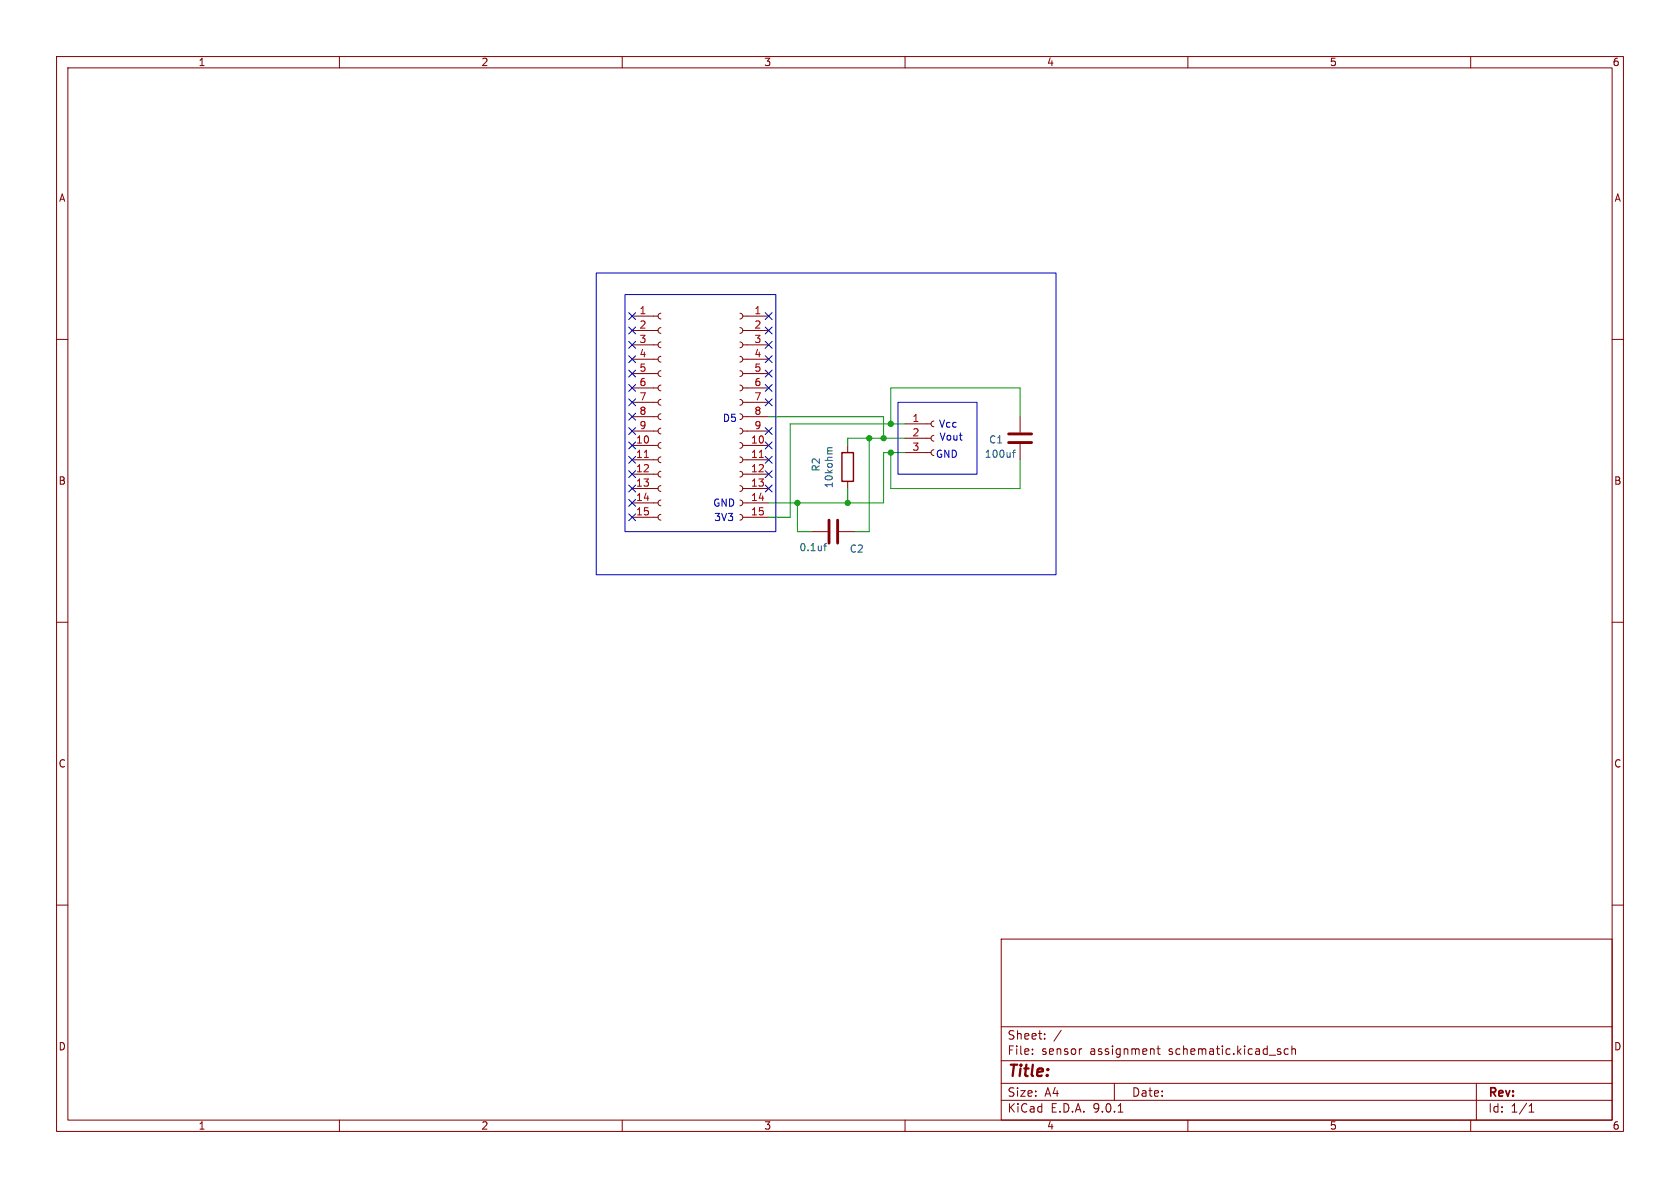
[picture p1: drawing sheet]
<svg xmlns="http://www.w3.org/2000/svg" width="297mm" height="210mm" viewBox="0 0 297 210" stroke-linecap="round" stroke-linejoin="round" font-family="sans-serif">
<g fill="none" stroke="#840000" stroke-width=".18">
<path d="M10 10h277v190h-277zM12 12h273v186h-273zM60 10v2M110 10v2M160 10v2M210 10v2M260 10v2M111.8 55.9h4.5M111.8 58.4h4.5M116.8 55.4l-.3 .1-.2 .4 .2 .3 .3 .2M116.8 57.9l-.3 .2-.2 .3 .2 .4 .3 .1M130.8 55.4l.4 .1 .1 .4-.1 .3-.4 .2"/>
<path d="M130.8 57.9l.4 .2 .1 .3-.1 .4-.4 .1M131.3 55.9h4.6M131.3 58.4h4.6M10 60h2M111.8 61h4.5M111.8 63.5h4.5M111.8 66h4.5M111.8 68.6h4.5M111.8 71.1h4.5M111.8 73.7h4.5M111.8 76.2h4.5M111.8 78.7h4.5"/>
<path d="M116.8 60.5l-.3 .1-.2 .4 .2 .3 .3 .2M116.8 63l-.3 .1-.2 .4 .2 .4 .3 .1M116.8 65.5l-.3 .2-.2 .3 .2 .4 .3 .1M116.8 68.1l-.3 .1-.2 .4 .2 .3 .3 .2M116.8 70.6l-.3 .2-.2 .3 .2 .4 .3 .1M116.8 73.2l-.3 .1-.2 .4 .2 .3 .3 .2M116.8 75.7l-.3 .1-.2 .4 .2 .4 .3 .1M116.8 78.2l-.3 .2-.2 .3 .2 .4 .3 .1M130.8 60.5l.4 .1 .1 .4-.1 .3-.4 .2M130.8 63l.4 .1 .1 .4-.1 .4-.4 .1M130.8 65.5l.4 .2 .1 .3-.1 .4-.4 .1M130.8 68.1l.4 .1 .1 .4-.1 .3-.4 .2"/>
<path d="M130.8 70.6l.4 .2 .1 .3-.1 .4-.4 .1M130.8 73.2l.4 .1 .1 .4-.1 .3-.4 .2M130.8 75.7l.4 .1 .1 .4-.1 .4-.4 .1M130.8 78.2l.4 .2 .1 .3-.1 .4-.4 .1M131.3 61h4.6M131.3 63.5h4.6M131.3 66h4.6M131.3 68.6h4.6M131.3 71.1h4.6M131.3 73.7h4.6M131.3 76.2h4.6M131.3 78.7h4.6"/>
<path d="M149.9 78.7v1.3M160 74.9h4.6M160 77.5h4.6M165.1 74.4l-.4 .2-.1 .3 .1 .4 .4 .1M165.1 77l-.4 .1-.1 .4 .1 .3 .4 .2M165.1 79.5l-.4 .2-.1 .3 .1 .4 .4 .1M180.3 73.7v2.8M180.3 78.5v2.8M285 60h2M111.8 81.3h4.5M111.8 83.8h4.5M111.8 86.4h4.5"/>
<path d="M111.8 88.9h4.5M111.8 91.4h4.5M116.8 80.8l-.3 .1-.2 .4 .2 .3 .3 .2M116.8 83.3l-.3 .2-.2 .3 .2 .4 .3 .1M116.8 85.9l-.3 .1-.2 .4 .2 .3 .3 .2M116.8 88.4l-.3 .1-.2 .4 .2 .4 .3 .1M116.8 90.9l-.3 .2-.2 .3 .2 .4 .3 .1M130.8 80.8l.4 .1 .1 .4-.1 .3-.4 .2M130.8 83.3l.4 .2 .1 .3-.1 .4-.4 .1M130.8 85.9l.4 .1 .1 .4-.1 .3-.4 .2M130.8 88.4l.4 .1 .1 .4-.1 .4-.4 .1M130.8 90.9l.4 .2 .1 .3-.1 .4-.4 .1"/>
<path d="M131.3 81.3h4.6M131.3 83.8h4.6M131.3 86.4h4.6M131.3 88.9h4.6M131.3 91.4h4.6M143.5 94h2.8M148.3 94h2.8M149.9 85.1v1.3M160 80h4.6M10 110h2M285 110h2M10 160h2"/>
<path d="M177 166h108v32h-108zM285 160h2M60 198v2M110 198v2M160 198v2M177 194.5h108M177 191.5h108M177 187.5h108M177 181.5h108M182.5 186.3v.1M182.5 185.5v.1M184.7 183.6v.1"/>
<path d="M184.7 182.8v.1M187.6 182.1l-1.3 2M191.2 185.4l-.2 .1M197 191.5v3M197.7 196.6h.8M204.5 185.4h.6M204.7 184.9v1.3l.4 .2M210 198v2M227.7 185.5l-.4-.1-.3 .3v.4l.2 .2h.5M228.4 185.5l.2-.1 .4 .1v.9M228.4 184.9v1.5M260 198v2"/>
<path d="M261 191.5v6.5M270.3 196.6h.9M270.3 195.5l.4-.4v1.5"/>
</g>
<path d="M113.9 80.9h.7M134.2 80.9h.8" fill="none" stroke="#a90000" stroke-width=".18"/>
<path d="M178.3 76.7h4.1M178.3 78.2h4.1M146.6 91.9v4.1M148.1 91.9v4.1" fill="none" stroke="#840000" stroke-width=".51"/>
<path d="M147.1 79.2h-.7v.4M179 80h.5M179.5 79.6l-.3 .2v1M145.6 96.5h.5M146.1 96.1l-.3 .2v1.1" fill="none" stroke="#006464" stroke-width=".18"/>
<path d="M148.8 80h2.1v5.1h-2.1z" fill="none" stroke="#840000" stroke-width=".25"/>
<path d="M135.9 73.7h20.3v3.8M153.7 77.5v16.5h-2.6M160 77.5h-10.1v1.2M160 74.9h-20.3v16.5h-3.8M180.3 73.7v-5.1h-22.8v6.3M141 88.9v5.1h2.5M149.9 86.4v2.5M157.5 80v6.4h22.8v-5.1M160 80h-3.8v8.9h-20.3" fill="none" stroke="#009600" stroke-width=".18"/>
<g fill="none" stroke="#000084" stroke-width=".18">
<path d="M111.2 57.8l1.2 1.2M111.2 55.3l1.2 1.2M112.4 57.8l-1.2 1.2M112.4 55.3l-1.2 1.2M135.3 55.3l1.2 1.2M135.3 57.8l1.2 1.2M136.5 55.3l-1.2 1.2M136.5 57.8l-1.2 1.2M111.2 73.1l1.2 1.2M111.2 75.6l1.2 1.2M111.2 78.1l1.2 1.2M111.2 65.4l1.2 1.2"/>
<path d="M111.2 60.4l1.2 1.2M111.2 70.5l1.2 1.2M111.2 68l1.2 1.2M111.2 62.9l1.2 1.2M112.4 73.1l-1.2 1.2M112.4 75.6l-1.2 1.2M112.4 78.1l-1.2 1.2M112.4 65.4l-1.2 1.2M112.4 60.4l-1.2 1.2M112.4 70.5l-1.2 1.2M112.4 68l-1.2 1.2M112.4 62.9l-1.2 1.2"/>
<path d="M135.3 70.5l1.2 1.2M135.3 60.4l1.2 1.2M135.3 62.9l1.2 1.2M135.3 75.6l1.2 1.2M135.3 78.1l1.2 1.2M135.3 65.4l1.2 1.2M135.3 68l1.2 1.2M136.5 70.5l-1.2 1.2M136.5 60.4l-1.2 1.2M136.5 62.9l-1.2 1.2M136.5 75.6l-1.2 1.2M136.5 78.1l-1.2 1.2"/>
<path d="M136.5 65.4l-1.2 1.2M136.5 68l-1.2 1.2M111.2 90.8l1.2 1.2M111.2 83.2l1.2 1.2M111.2 88.3l1.2 1.2M111.2 85.8l1.2 1.2M111.2 80.7l1.2 1.2M112.4 90.8l-1.2 1.2M112.4 83.2l-1.2 1.2M112.4 88.3l-1.2 1.2M112.4 85.8l-1.2 1.2M112.4 80.7l-1.2 1.2"/>
<path d="M135.3 80.7l1.2 1.2M135.3 85.8l1.2 1.2M135.3 83.2l1.2 1.2M136.5 80.7l-1.2 1.2M136.5 85.8l-1.2 1.2M136.5 83.2l-1.2 1.2"/>
</g>
<path d="M105.4 48.3h81.3v53.3h-81.3zM110.5 52.1h26.7v41.9h-26.7zM158.7 71.1h14v12.7h-14z" fill="none" stroke="#0000c2" stroke-width=".18"/>
<g fill="#009600" stroke="#009600" stroke-width=".18">
<circle cx="141" cy="88.9" r=".46"/>
<circle cx="156.2" cy="77.5" r=".46"/>
<circle cx="153.7" cy="77.5" r=".46"/>
<circle cx="149.9" cy="88.9" r=".46"/>
<circle cx="157.5" cy="74.9" r=".46"/>
<circle cx="157.5" cy="80" r=".46"/>
</g>
<text font-size="2.8" fill="#840000" x="178" y="190.9">Title:</text>
<g font-size="2.1" fill="#840000">
<text x="178" y="184">Sheet:</text>
<text x="178" y="186.7">File:</text>
<text x="184.1" y="186.7">sensor</text>
<text x="192.7" y="186.7">assignment</text>
<text x="206.8" y="186.7">schematic.kicad_sch</text>
<text x="178" y="196.9">KiCad</text>
<text x="178" y="194.1">Size:</text>
<text x="184.7" y="194.1">A4</text>
<text x="185.7" y="196.9">E.D.A.</text>
<text x="193.3" y="196.9">9.0.1</text>
<text x="200" y="194.1">Date:</text>
<text x="263" y="194.3">Rev:</text>
<text x="263" y="196.9">Id:</text>
<text x="267.1" y="196.9">1/1</text>
</g>
<g font-size="1.8" fill="#840000">
<text x="35" y="11.9">1</text>
<text x="85" y="11.9">2</text>
<text x="135" y="11.9">3</text>
<text x="185" y="11.9">4</text>
<text x="235" y="11.9">5</text>
<text x="285" y="11.9">6</text>
<text x="10.3" y="35.9">A</text>
<text x="285.3" y="35.9">A</text>
<text x="10.3" y="85.9">B</text>
<text x="285.3" y="85.9">B</text>
<text x="10.3" y="135.9">C</text>
<text x="285.3" y="135.9">C</text>
<text x="10.3" y="185.9">D</text>
<text x="285.3" y="185.9">D</text>
<text x="35" y="199.9">1</text>
<text x="85" y="199.9">2</text>
<text x="135" y="199.9">3</text>
<text x="185" y="199.9">4</text>
<text x="235" y="199.9">5</text>
<text x="285" y="199.9">6</text>
</g>
<g font-size="1.8" fill="#a90000">
<text x="113" y="55.6">1</text>
<text x="113" y="58.2">2</text>
<text x="133.3" y="55.6">1</text>
<text x="133.3" y="58.2">2</text>
<text x="113" y="60.7">3</text>
<text x="113" y="63.2">4</text>
<text x="113" y="65.8">5</text>
<text x="133.3" y="60.7">3</text>
<text x="133.3" y="63.2">4</text>
<text x="133.3" y="65.8">5</text>
<text x="113" y="68.3">6</text>
<text x="113" y="70.9">7</text>
<text x="133.3" y="68.3">6</text>
<text x="133.3" y="70.9">7</text>
<text x="113" y="73.4">8</text>
<text x="113" y="75.9">9</text>
<text x="133.3" y="73.4">8</text>
<text x="133.3" y="75.9">9</text>
<text x="161.2" y="74.7">1</text>
<text x="161.2" y="77.2">2</text>
<text x="112.4" y="78.5">10</text>
<text x="112.4" y="81">11</text>
<text x="112.4" y="83.6">12</text>
<text x="132.7" y="78.5">10</text>
<text x="132.7" y="81">11</text>
<text x="132.7" y="83.6">12</text>
<text x="161.2" y="79.8">3</text>
<text x="112.4" y="86.1">13</text>
<text x="112.4" y="88.6">14</text>
<text x="132.7" y="86.1">13</text>
<text x="132.7" y="88.6">14</text>
<text x="112.4" y="91.2">15</text>
<text x="132.7" y="91.2">15</text>
</g>
<g font-size="1.8" fill="#0000c2">
<text x="127.7" y="74.8">D5</text>
<text x="165.9" y="75.8">Vcc</text>
<text x="165.3" y="81.1">GND</text>
<text x="166" y="78.1">Vout</text>
<text x="126" y="89.8">GND</text>
<text x="126.2" y="92.3">3V3</text>
</g>
<g font-size="1.8" fill="#006464">
<text x="145.1" y="83.5" transform="rotate(-90 145.1 83.5)">R2</text>
<text x="174" y="81.1">100uf</text>
<text x="174.8" y="78.6">C1</text>
<text x="147.4" y="86.4" transform="rotate(-90 147.4 86.4)">10kohm</text>
<text x="141.2" y="97.6">0.1uf</text>
<text x="150.1" y="97.9">C2</text>
</g>
</svg>
